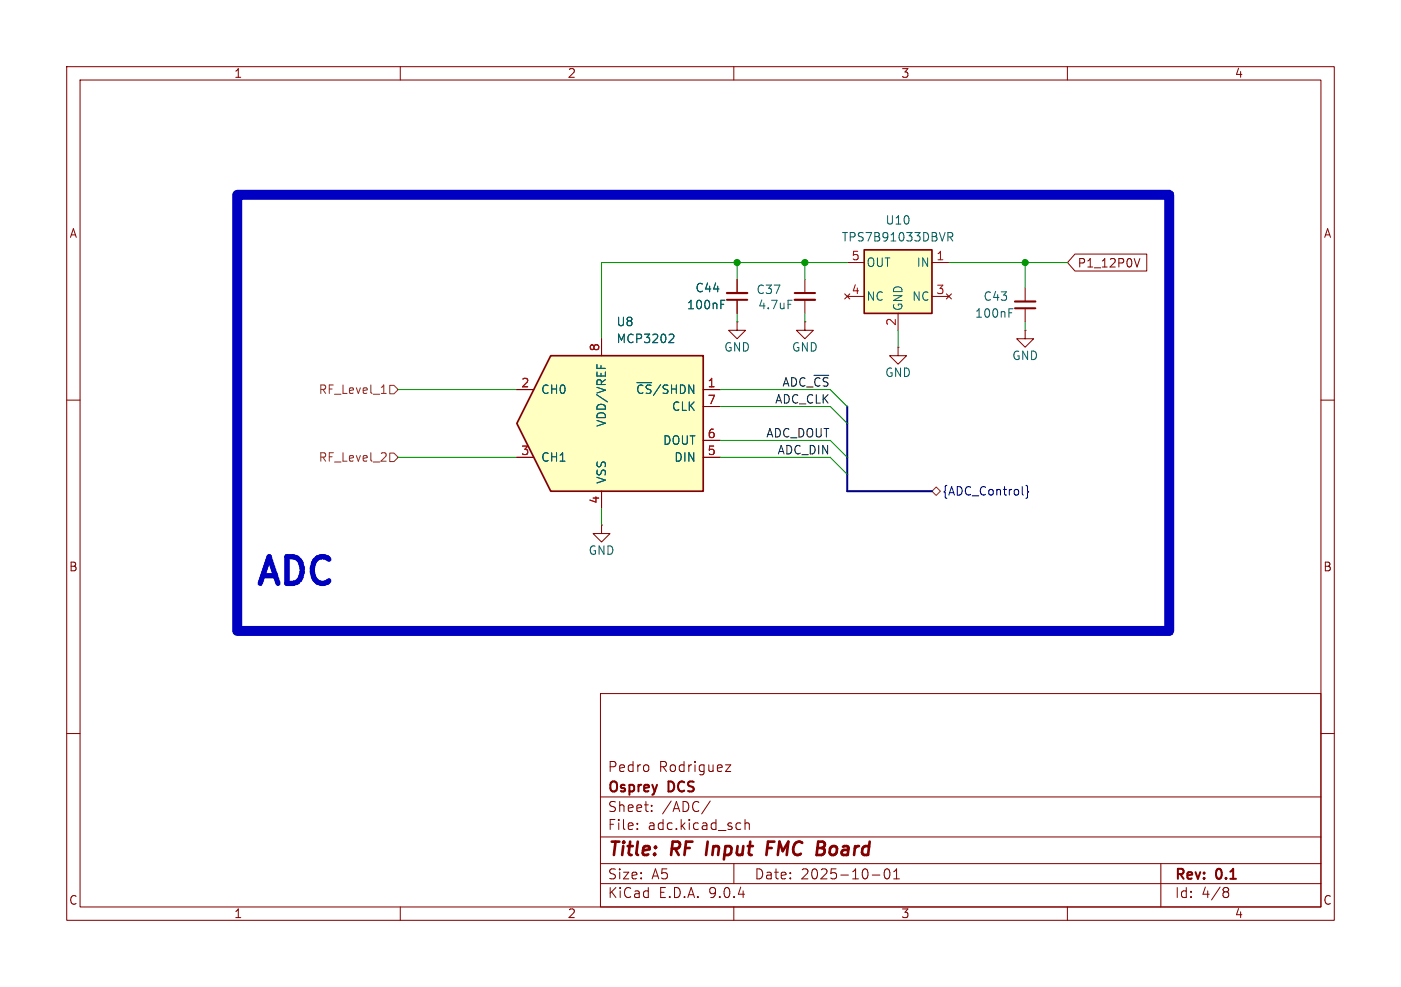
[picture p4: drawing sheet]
<svg xmlns="http://www.w3.org/2000/svg" width="210mm" height="148mm" viewBox="0 0 210 148" stroke-linecap="round" stroke-linejoin="round" font-family="sans-serif">
<g fill="none" stroke="#840000" stroke-width=".15">
<path d="M10 10h190v128h-190zM12 12h186v124h-186zM60 10v2M110 10v2M160 10v2M110.5 48.3v1.2h-1.3l1.3 1.3 1.3-1.3h-1.3M110.5 48.3h.1M120.6 41.9v2M120.6 45v2M134.6 52.1v1.2h1.3l-1.3 1.3-1.3-1.3h1.3M134.6 52.1h.1M10 60h2"/>
<path d="M198 60h2M10 110h2M90 104h108v32h-108zM90 119.5h108M97.2 114.8v.7M108.7 114.7h.8l-.8 1h.8M198 110h2M60 136v2M90 132.5h108M90 129.5h108M90 125.5h108M95.5 124.2v.2"/>
<path d="M95.5 123.5v.1M97.7 121.5v.2M97.7 120.8v.1M106.5 120.1l-1.3 1.9M110 136v2M110 129.5v3M110.9 123.4l.1 .1M111 124.3l-.1 .1M111.7 122.9v1.5M111.7 123.5a.37 .37 0 0 1 .6 .1v.8M130.8 131.2h1.1M132.7 130.4l.3-.1a.94 .94 0 0 1 0 1.5h-.1a.91 .91 0 0 1-.2-1.4z"/>
<path d="M134 131.8h.8M134 130.7l.4-.4v1.5M160 136v2M174 129.5v6.5M183.6 133.1l.4 .1 .2 .2-.1 .2-.2 .1M183.6 133.7h.3M183.9 133.7l.2 .2 .1 .4-.2 .2-.4 .1"/>
</g>
<path d="M106.1 126.2l-.3 2M115 127.2h.7M116.1 126.2h-1l-.2 2" fill="none" stroke="#840000" stroke-width=".4"/>
<path d="M119.1 43.9h3.1" fill="none" stroke="#840000" stroke-width=".3"/>
<path d="M119.1 45h3.1" fill="none" stroke="#840000" stroke-width=".33"/>
<path d="M118.1 45h.6" fill="none" stroke="#006464" stroke-width=".15"/>
<path d="M129.5 37.5h10.2v9.5h-10.2z" fill="#ffffc2"/>
<path d="M129.5 37.5h10.2v9.5h-10.2z" fill="none" stroke="#840000" stroke-width=".25"/>
<path d="M127 39.4h2.5M139.7 39.4h2.5M120.6 48.3v1.2h1.3l-1.3 1.3-1.2-1.3h1.2M120.6 48.3h.1M126.6 44.1l.8 .7M127 44.5h2.5M127.4 44.1l-.8 .7M134.6 47v2.5M139.7 44.5h2.5M141.9 44.1l.7 .7M142.6 44.1l-.7 .7" fill="none" stroke="#840000" stroke-width=".15"/>
<path d="M142.1 35.5h.6l.1-.2v-.3l-.2-.1h-.5v1.2M142.4 35.5l.4 .6" fill="none" stroke="#006464" stroke-width=".15"/>
<path d="M82.5 53.3h22.9v20.4h-22.9l-5-10.2z" fill="#ffffc2"/>
<path d="M82.5 53.3h22.9v20.4h-22.9l-5-10.2z" fill="none" stroke="#840000" stroke-width=".25"/>
<g fill="none" stroke="#840000" stroke-width=".15">
<path d="M161.1 38.1h10.8v2.5h-10.8l-1.1-1.2zM170.9 38.8l-.5 1.2M77.5 58.4h2.5M90.2 50.8v2.5M105.4 58.4h2.5M110.5 41.9v2M110.5 45v2M153.7 49.5v1.3h-1.3l1.3 1.3 1.2-1.3h-1.2M153.7 49.5h.1M153.7 43.2v2M153.7 46.2v2.1M77.5 68.6h2.5"/>
<path d="M90.2 78.7v1.3h1.2l-1.2 1.3-1.3-1.3h1.3M90.2 78.7h.1M90.2 73.7v2.5M105.4 68.6h2.5M105.4 61h2.5M105.4 66h2.5"/>
</g>
<path d="M100.5 50.1l.4 .1 .1 .3-.8 .9h.8M108.1 45.6h.4M108.1 45h.6M151.2 46.9h.5M151.2 46.3h.6" fill="none" stroke="#006464" stroke-width=".15"/>
<path d="M109 45h3M152.1 46.2h3.1" fill="none" stroke="#840000" stroke-width=".3"/>
<path d="M109 43.9h3M152.1 45.2h3.1" fill="none" stroke="#840000" stroke-width=".33"/>
<path d="M57.2 59h.7M57.4 57.9l.1-.2v1.3M58.4 57.8h.7l.6 .6-.6 .7h-.7zM57.6 67.9l.3 .2-.1 .3-.7 .8h.8M58.4 67.9h.7l.6 .7-.6 .6h-.7zM139.7 73.7l.6-.7 .7 .7-.7 .6z" fill="none" stroke="#725600" stroke-width=".15"/>
<path d="M153.3 74.2h.1M153.8 72.8l.2 .2v.6l.2 .2-.2 .1v.6l-.2 .2" fill="none" stroke="#000084" stroke-width=".15"/>
<path d="M127 61v12.7h12.7" fill="none" stroke="#000084" stroke-width=".3"/>
<g fill="none" stroke="#009600" stroke-width=".15">
<path d="M110.5 39.4v2.5M120.6 39.4v2.5M127 39.4h-36.8v11.4M142.2 39.4h17.8M153.7 39.4v3.8M59.7 58.4h17.8M107.9 58.4h16.6l2.5 2.6M110.5 47v1.3M120.6 47v1.3M134.6 49.5v2.6M153.7 48.3v1.2M59.7 68.6h17.8"/>
<path d="M90.2 76.2v2.5M107.9 66h16.6l2.5 2.6M107.9 68.6h16.6l2.5 2.5M107.9 61h16.6l2.5 2.5"/>
</g>
<path d="M35.6 29.2h139.7v65.4h-139.7z" fill="none" stroke="#0000c2" stroke-width="1.5"/>
<g fill="#009600" stroke="#009600" stroke-width=".15">
<circle cx="120.6" cy="39.4" r=".46"/>
<circle cx="110.5" cy="39.4" r=".46"/>
<circle cx="153.7" cy="39.4" r=".46"/>
</g>
<text font-size="5.6" fill="#0000c2" x="38.1" y="88">ADC</text>
<g font-size="2.8" fill="#840000">
<text x="91" y="128.9">Title:</text>
<text x="100.7" y="128.9">RF</text>
<text x="106.7" y="128.9">Input</text>
<text x="116.6" y="128.9">FMC</text>
<text x="124.9" y="128.9">Board</text>
</g>
<g font-size="2.1" fill="#840000">
<text x="91" y="119.2">Osprey</text>
<text x="91" y="116">Pedro</text>
<text x="98.7" y="116">Rodriguez</text>
<text x="100.3" y="119.2">DCS</text>
<text x="91" y="124.7">File:</text>
<text x="91" y="122">Sheet:</text>
<text x="97.1" y="124.7">adc.kicad_sch</text>
<text x="99.2" y="122">/ADC/</text>
<text x="91" y="134.9">KiCad</text>
<text x="91" y="132.1">Size:</text>
<text x="97.7" y="132.1">A5</text>
<text x="98.7" y="134.9">E.D.A.</text>
<text x="106.3" y="134.9">9.0.4</text>
<text x="113" y="132.1">Date:</text>
<text x="120" y="132.1">2025-10-01</text>
<text x="176" y="132.3">Rev:</text>
<text x="176" y="134.9">Id:</text>
<text x="180.1" y="134.9">4/8</text>
<text x="182.4" y="132.3">0.1</text>
</g>
<g font-size="1.8" fill="#840000">
<text x="35" y="11.9">1</text>
<text x="85" y="11.9">2</text>
<text x="135" y="11.9">3</text>
<text x="185" y="11.9">4</text>
<text x="10.3" y="35.9">A</text>
<text x="198.4" y="35.9">A</text>
<text x="161.4" y="40.3">P1_12P0V</text>
<text x="10.3" y="85.9">B</text>
<text x="198.3" y="85.9">B</text>
<text x="10.3" y="135.9">C</text>
<text x="35" y="137.9">1</text>
<text x="85" y="137.9">2</text>
<text x="135" y="137.9">3</text>
<text x="185" y="137.9">4</text>
<text x="198.3" y="135.9">C</text>
</g>
<g font-size="1.8" fill="#006464">
<text x="132.6" y="33.9">U10</text>
<text x="126.1" y="36.4">TPS7B91033DBVR</text>
<text x="129.8" y="40.2">OUT</text>
<text x="137.3" y="40.2">IN</text>
<text x="102.9" y="46.6">100nF</text>
<text x="104.1" y="44">C44</text>
<text x="113.3" y="44.3">C37</text>
<text x="113.5" y="46.6">4.7uF</text>
<text x="129.8" y="45.3">NC</text>
<text x="135.5" y="46.7" transform="rotate(-90 135.5 46.7)">GND</text>
<text x="136.6" y="45.3">NC</text>
<text x="146.1" y="47.9">100nF</text>
<text x="147.3" y="45.3">C43</text>
<text x="92.3" y="49.1">U8</text>
<text x="92.3" y="51.7">MCP3202</text>
<text x="108.5" y="52.9">GND</text>
<text x="118.6" y="52.9">GND</text>
<text x="81" y="59.3">CH0</text>
<text x="95.2" y="59.3">~{CS}/SHDN</text>
<text x="132.6" y="56.7">GND</text>
<text x="151.6" y="54.2">GND</text>
<text x="91" y="64.1" transform="rotate(-90 91 64.1)">VDD/VREF</text>
<text x="100.6" y="61.8">CLK</text>
<text x="81" y="69.4">CH1</text>
<text x="99.3" y="66.9">DOUT</text>
<text x="101" y="69.4">DIN</text>
<text x="91" y="72.6" transform="rotate(-90 91 72.6)">VSS</text>
<text x="88.1" y="83.4">GND</text>
</g>
<g font-size="1.8" fill="#a90000">
<text x="127.6" y="39.1">5</text>
<text x="140.3" y="39.1">1</text>
<text x="127.6" y="44.2">4</text>
<text x="140.3" y="44.2">3</text>
<text x="89.9" y="52.8" transform="rotate(-90 89.9 52.8)">8</text>
<text x="134.4" y="49" transform="rotate(-90 134.4 49)">2</text>
<text x="78" y="58.2">2</text>
<text x="106" y="58.2">1</text>
<text x="106" y="60.7">7</text>
<text x="106" y="65.8">6</text>
<text x="78" y="68.3">3</text>
<text x="106" y="68.3">5</text>
<text x="89.9" y="75.6" transform="rotate(-90 89.9 75.6)">4</text>
</g>
<g font-size="1.8" fill="#725600">
<text x="47.7" y="59.3">RF_Level_1</text>
<text x="47.7" y="69.4">RF_Level_2</text>
</g>
<g font-size="1.8" fill="#0f0f0f">
<text x="117.2" y="58.1">ADC_~{CS}</text>
<text x="114.8" y="65.7">ADC_DOUT</text>
<text x="116.1" y="60.6">ADC_CLK</text>
<text x="116.5" y="68.2">ADC_DIN</text>
</g>
<text font-size="1.8" fill="#000084" x="141.2" y="74.5">{ADC_Control}</text>
</svg>
